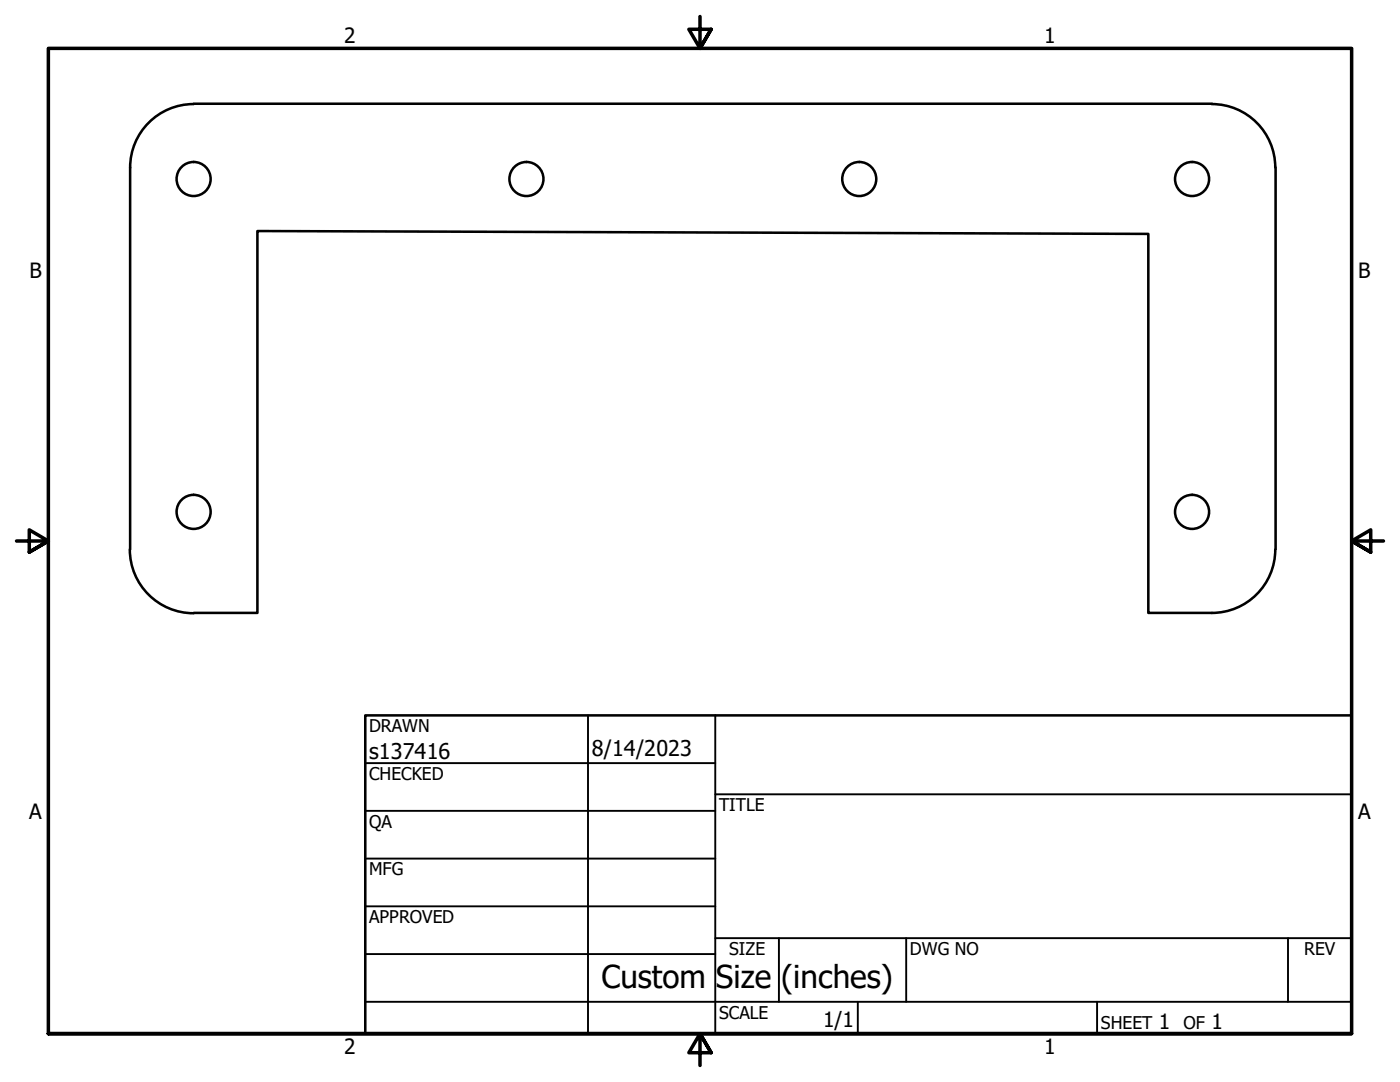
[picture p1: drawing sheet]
<svg xmlns="http://www.w3.org/2000/svg" width="279mm" height="216mm" viewBox="0 0 279 216" stroke-linecap="round" stroke-linejoin="round" font-family="sans-serif">
<!-- layer: Visible (ANSI) -->
<g fill="none" stroke="#000" stroke-width=".51">
<path d="M26 33.4v76.2M38.6 20.8a12.7 12.7 0 0 0-12.6 12.6M38.7 20.7h203.2M241.8 20.8a12.7 12.7 0 0 1 12.7 12.6M254.6 33.4v76.2M25.9 109.6a12.7 12.7 0 0 0 12.7 12.8M254.5 109.6a12.7 12.7 0 0 1-12.7 12.7M38.7 122.3h12.7v-76.2l177.8 .6v75.6h12.7"/>
<circle cx="38.6" cy="35.7" r="3.4"/>
<circle cx="105.1" cy="35.7" r="3.4"/>
<circle cx="171.5" cy="35.7" r="3.4"/>
<circle cx="237.9" cy="35.7" r="3.4"/>
<circle cx="38.6" cy="102.1" r="3.4"/>
<circle cx="237.9" cy="102.1" r="3.4"/>
</g>
<!-- layer: Border (ANSI) -->
<path d="M139.7 3.3v6.4l-2.2-3.9h4.4l-2.2 3.9 2.2-3.9M3.3 107.9h6.4l-3.9-2.2v4.5l3.9-2.3-3.9 2.3M276.1 107.9h-6.4l3.9-2.2v4.5l-3.9-2.3 3.9 2.3M9.7 206.2v-196.5h260v196.5h-260h260M141.9 210.1l-2.2-3.9 2.2 3.9h-4.4l2.2-3.9v6.4" fill="none" stroke="#000" stroke-width=".7"/>
<!-- layer: Title (ANSI) -->
<g fill="none" stroke="#000" stroke-width=".38">
<path d="M72.9 152.3h69.8M117.3 142.7v63.5M142.7 158.5h127M142.7 142.7v63.5M72.9 161.8h69.8M72.9 171.3h69.8M72.9 199.9h196.8M72.9 180.8h69.8M72.9 190.4h69.8M142.7 187.2h127M155.4 187.2v12.7M171.2 199.9v6.3"/>
<path d="M180.8 187.2v12.7M218.9 199.9v6.3M257 187.2v12.7"/>
</g>
<path d="M72.9 142.7h196.8v63.5h-196.8z" fill="none" stroke="#000" stroke-width=".51"/>
<g font-size="6.3">
<text x="120" y="197.2">Custom</text>
<text x="142.9" y="197.2">Size</text>
<text x="155.9" y="197.2">(inches)</text>
</g>
<g font-size="4.3">
<text x="73.7" y="151.4">s137416</text>
<text x="118.1" y="150.8">8/14/2023</text>
</g>
<g font-size="4.2">
<text x="68.7" y="8.6">2</text>
<text x="208.4" y="8.6">1</text>
<text x="5.9" y="55.5">B</text>
<text x="271.1" y="55.5">B</text>
<text x="5.8" y="163.4">A</text>
<text x="271" y="163.4">A</text>
<text x="164.3" y="204.9">1/1</text>
<text x="231.3" y="205.4">1</text>
<text x="241.8" y="205.4">1</text>
<text x="68.7" y="210.3">2</text>
<text x="208.4" y="210.3">1</text>
</g>
<g font-size="3.5">
<text x="73.7" y="146">DRAWN</text>
<text x="73.7" y="155.6">CHECKED</text>
<text x="143.5" y="161.8">TITLE</text>
<text x="73.7" y="165.2">QA</text>
<text x="73.7" y="174.7">MFG</text>
<text x="73.7" y="184.2">APPROVED</text>
<text x="145.5" y="190.6">SIZE</text>
<text x="181.6" y="190.6">DWG NO</text>
<text x="260.3" y="190.5">REV</text>
<text x="143.5" y="203.3">SCALE</text>
<text x="219.7" y="205.4">SHEET</text>
<text x="236.2" y="205.4">OF</text>
</g>
</svg>
